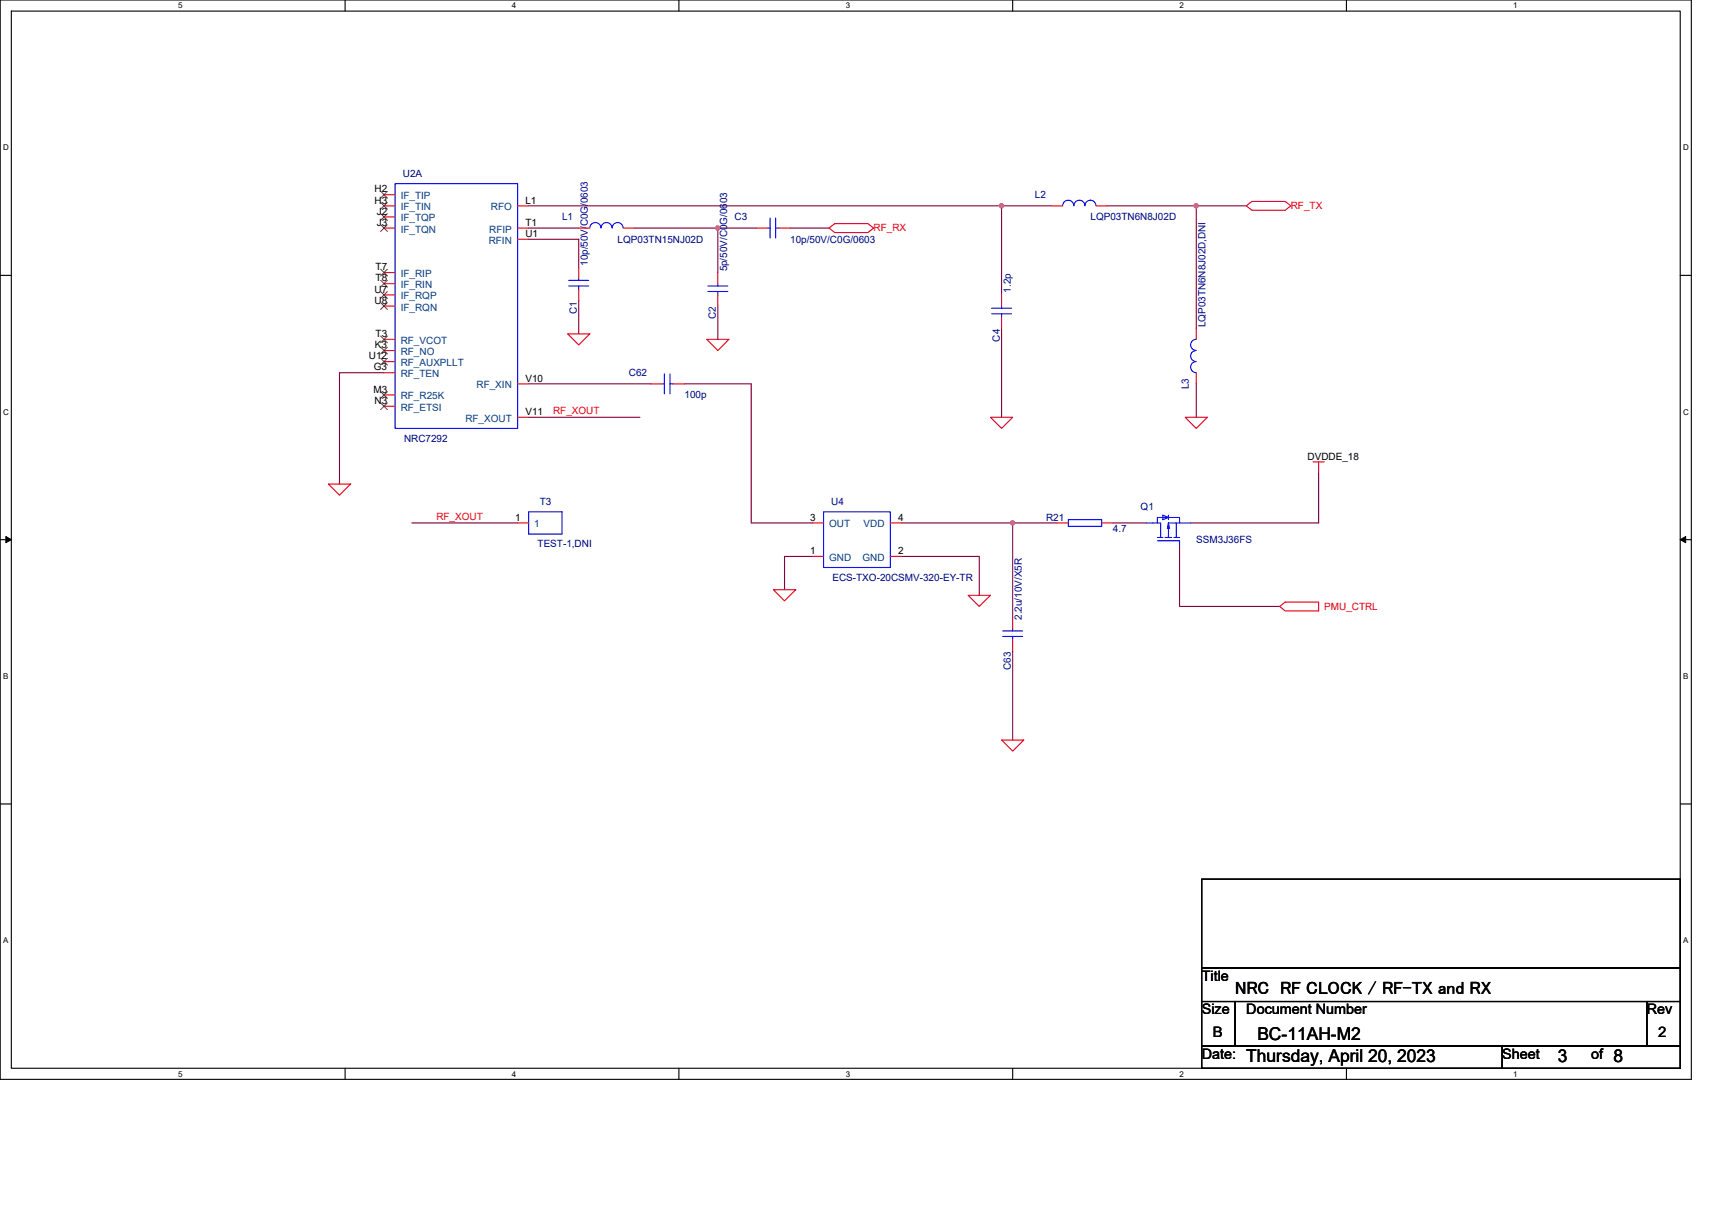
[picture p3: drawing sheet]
<svg xmlns="http://www.w3.org/2000/svg" width="297mm" height="210mm" viewBox="0 0 297 210" stroke-linecap="round" stroke-linejoin="round" font-family="sans-serif">
<path d="M0 0h293.5v187.2h-293.5zM2 1.9h289.5v183.4h-289.5z" fill="none" stroke="#000" stroke-width=".19"/>
<g fill="#fff">
<path d="M30.9 .2h.8v1.6h-.8z"/>
<path d="M30.9 185.5h.8v1.6h-.8z"/>
</g>
<path d="M59.9 0v1.9M59.9 185.3v1.9" fill="none" stroke="#000" stroke-width=".19"/>
<g fill="#fff">
<path d="M88.8 .2h.8v1.6h-.8z"/>
<path d="M88.8 185.5h.8v1.6h-.8z"/>
</g>
<path d="M117.8 0v1.9M117.8 185.3v1.9" fill="none" stroke="#000" stroke-width=".19"/>
<g fill="#fff">
<path d="M146.7 .2h.8v1.6h-.8z"/>
<path d="M146.7 185.5h.8v1.6h-.8z"/>
</g>
<path d="M175.7 0v1.9M175.7 185.3v1.9" fill="none" stroke="#000" stroke-width=".19"/>
<g fill="#fff">
<path d="M204.7 .2h.7v1.6h-.7z"/>
<path d="M204.7 185.5h.7v1.6h-.7z"/>
</g>
<path d="M233.6 0v1.9M233.6 185.3v1.9" fill="none" stroke="#000" stroke-width=".19"/>
<g fill="#fff">
<path d="M262.6 .2h.7v1.6h-.7z"/>
<path d="M262.6 185.5h.7v1.6h-.7z"/>
<path d="M.5 24.8h1v1.6h-1z"/>
<path d="M292 24.8h1v1.6h-1z"/>
<path d="M.5 70.7h1v1.5h-1z"/>
<path d="M292 70.7h1v1.5h-1z"/>
</g>
<path d="M0 47.8h2M291.5 47.8h2" fill="none" stroke="#000" stroke-width=".19"/>
<g fill="#fff">
<path d="M.5 116.5h.9v1.6h-.9z"/>
<path d="M292 116.5h.9v1.6h-.9z"/>
</g>
<path d="M0 93.6h2M291.5 93.6h2" fill="none" stroke="#000" stroke-width=".19"/>
<path d="M1 93.1l1 .5-1 .5zM291.5 93.6l1-.5v1z" fill="#000" stroke="#000" stroke-width=".17"/>
<g fill="#fff">
<path d="M.5 162.4h.9v1.5h-.9z"/>
<path d="M292 162.4h.9v1.5h-.9z"/>
</g>
<path d="M0 139.5h2M291.5 139.5h2M208.5 152.5h83v15.4h-83zM208.5 167.9h83v5.8h-83zM208.5 173.7h5.8v7.8h-5.8zM214.3 173.7h71.4v7.8h-71.4zM285.7 173.7h5.8v7.8h-5.8zM208.5 181.5h52.1v3.8h-52.1zM260.6 181.5h30.9v3.8h-30.9z" fill="none" stroke="#000" stroke-width=".19"/>
<g fill="none" stroke="#800040" stroke-width=".19">
<path d="M91.7 35.7h82.1M91.7 39.6h8.7M110.1 39.6h14.4M124.5 39.6v7.7M124.5 39.6h6.8M137.1 39.6h6.7M173.8 35.7h8.7M173.8 35.7v15.5M192.1 35.7h15.5M207.6 35.7v21.2M207.6 35.7h8.6M91.7 41.5h8.7v4.8"/>
<path d="M100.4 52.1v5.8M124.5 53.1v5.8M173.8 56.9v15.5M66.6 64.7h-7.7v19.3M91.7 72.4h19.3M91.7 66.6h21.3M118.8 66.6h11.5v24.1h10.6M207.6 66.6v5.8M71.5 90.7h18.3M140.9 96.5h-4.8v5.8M156.4 96.5h13.5v6.8M156.4 90.7h19.3"/>
<path d="M175.7 90.7h7.7M175.7 90.7v16.4M193.1 90.7h5.8M204.7 94.6v10.6h17.3M228.8 82v8.7h-22.2M175.7 112.9v15.5"/>
</g>
<g fill="#f0f" stroke="#f0f" stroke-width=".19">
<circle cx="173.8" cy="35.7" r=".38"/>
<circle cx="124.5" cy="39.6" r=".38"/>
<circle cx="207.5" cy="35.7" r=".38"/>
<circle cx="175.7" cy="90.7" r=".38"/>
</g>
<g fill="none" stroke="#f00" stroke-width=".19">
<path d="M66.6 33.8h2M66.6 35.7h2M66.6 37.6h2M66.6 39.6h2M89.8 35.7h1.9M89.8 39.6h1.9M100.4 39.6h1.9M108.1 39.6h2M131.3 39.6h1.9M135.2 39.6h1.9M143.8 39.6l1-.8h5.8l1 .8-1 .7h-5.8zM182.5 35.7h1.9"/>
<path d="M190.2 35.7h1.9M216.2 35.7l1-.8h5.8l1 .8-1 .8h-5.8zM66.6 47.3h2M66.6 49.2h2M66.6 51.2h2M66.6 53.1h2M66.6 58.9h2M89.8 41.5h1.9M98.5 57.9h3.8l-1.9 1.9zM100.4 46.3v2M100.4 50.2v1.9M122.6 58.9h3.9l-2 1.9z"/>
<path d="M124.5 47.3v1.9M124.5 51.2v1.9M173.8 51.2v1.9M173.8 55v1.9M207.6 56.9v2M66.6 60.8h2M66.6 62.7h2M66.6 64.7h2M66.6 68.5h2M66.6 70.5h2M89.8 66.6h1.9M89.8 72.4h1.9"/>
<path d="M113 66.6h1.9M116.8 66.6h2M171.8 72.4h3.9l-1.9 1.9zM205.6 72.4h3.9l-1.9 1.9zM207.6 64.7v1.9M57 84h3.9l-2 1.9zM89.8 90.7h1.9M140.9 96.5h2M140.9 90.7h2M154.5 96.5h1.9M154.5 90.7h1.9M183.4 90.7h2"/>
<path d="M191.2 90.7h1.9M198.9 90.7h.1M204.7 94.6h.1M206.6 90.7h.1M227.8 80.1h2M228.8 80.1v1.9M134.2 102.3h3.9l-2 1.9zM168 103.3h3.8l-1.9 1.9zM175.7 107.1v2M175.7 111v1.9M222 105.2l1-.8h5.8v1.6h-5.8zM173.8 128.4h3.8l-1.9 1.9z"/>
</g>
<g fill="none" stroke="#00f" stroke-width=".19">
<path d="M68.6 31.9h21.2v42.4h-21.2zM102.3 39.5a.97 .97 0 0 1 1-.9 .97 .97 0 0 1 1 .9 .95 .95 0 0 1 .9-.9 .95 .95 0 0 1 1 .9M108.1 39.5a.95 .95 0 0 0-.9-.9 .95 .95 0 0 0-1 .9M133.2 39.6h.4M133.6 37.8v3.5M134.6 39.6h.6M134.6 37.8v3.5M184.4 35.7a.96 .96 0 0 1 .9-1 .96 .96 0 0 1 1 1M190.2 35.7a.96 .96 0 0 0-1-1 .96 .96 0 0 0-1 1 .95 .95 0 0 0-.9-1 .95 .95 0 0 0-1 1M98.7 49.6h3.4M98.7 48.6h3.4M100.4 48.3v.3"/>
<path d="M100.4 49.6v.6M122.8 50.6h3.5M122.8 49.6h3.5M124.5 49.2v.4M124.5 50.6v.6M172 54.4h3.5M172 53.5h3.5M173.8 53.1v.4M173.8 54.4v.6M207.5 58.9a.96 .96 0 0 0-.9 .9 .96 .96 0 0 0 .9 1M114.9 66.6h.4M115.3 64.9v3.4"/>
<path d="M116.2 66.6h.6M116.2 64.9v3.4M207.5 60.8a.95 .95 0 0 0-.9 1 .95 .95 0 0 0 .9 .9 .96 .96 0 0 0-.9 1 .96 .96 0 0 0 .9 .9M91.7 88.8h5.8v3.8h-5.8zM142.9 88.8h11.6v9.6h-11.6zM185.4 90.1h5.8v1.2h-5.8zM198.9 90.7h2.5v2.5M200.8 93.8h3.9v.8M200.8 90.7v-.9h3.9v.9M200.8 93.2h1M201.8 89.4l.9 .4-.9 .3zM202.1 93.2h1.2"/>
<path d="M202.7 90.7v2.5M202.7 90.7l.2 1M202.7 90.7h3.9M202.7 90.7l-.2 1M202.7 89.4v.7M203.7 93.2h1M204.1 90.7v2.5M174 110.4h3.4M174 109.5h3.4M175.7 109.1v.4M175.7 110.4v.6"/>
</g>
<g fill="none" stroke="#804000" stroke-width=".17">
<path d="M66.1 33.2l1.1 1.2M66.1 35.1l1.1 1.2M66.1 37.1l1.1 1.1M66.1 39l1.1 1.2M67.2 33.2l-1.2 1.2M67.2 35.1l-1.2 1.2M67.2 37.1l-1.2 1.1M67.2 39l-1.2 1.2M66.1 46.7l1.1 1.2M66.1 48.6l1.1 1.2M66.1 50.6l1.1 1.2M66.1 52.5l1.1 1.2"/>
<path d="M66.1 58.3l1.1 1.2M67.2 46.7l-1.2 1.2M67.2 48.6l-1.2 1.2M67.2 50.6l-1.2 1.2M67.2 52.5l-1.2 1.2M67.2 58.3l-1.2 1.2M66.1 60.2l1.1 1.2M66.1 62.2l1.1 1.1M66.1 67.9l1.1 1.2M66.1 69.9l1.1 1.2M67.2 60.2l-1.2 1.2M67.2 62.2l-1.2 1.1"/>
<path d="M67.2 67.9l-1.2 1.2M67.2 69.9l-1.2 1.2"/>
</g>
<g font-size="3.1">
<text x="214.3" y="172.5">NRC RF CLOCK / RF-TX and RX</text>
<text x="216.2" y="184.2">Thursday, April 20, 2023</text>
<text x="218.2" y="180.3">BC-11AH-M2</text>
<text x="270.3" y="184.2">3</text>
<text x="279.9" y="184.2">8</text>
</g>
<g font-size="2.5">
<text x="208.5" y="170.2">Title</text>
<text x="208.5" y="176">Size</text>
<text x="210.5" y="179.8">B</text>
<text x="216.2" y="176">Document Number</text>
<text x="285.7" y="176">Rev</text>
<text x="287.7" y="179.8">2</text>
<text x="208.5" y="183.7">Date:</text>
<text x="260.6" y="183.7">Sheet</text>
<text x="276.1" y="183.7">of</text>
</g>
<g font-size="1.7">
<text x="65" y="33.4">H2</text>
<text x="65" y="35.3">H3</text>
<text x="91.2" y="35.3">L1</text>
<text x="65.4" y="37.2">J2</text>
<text x="65.4" y="39.2">J3</text>
<text x="91.2" y="39.2">T1</text>
<text x="91.2" y="41.1">U1</text>
<text x="65.2" y="46.9">T7</text>
<text x="65" y="50.8">U7</text>
<text x="65" y="52.7">U8</text>
<text x="65.2" y="48.8">T8</text>
<text x="65.2" y="58.5">T3</text>
<text x="64" y="62.3">U12</text>
<text x="64.9" y="64.3">G3</text>
<text x="65.1" y="60.4">K3</text>
<text x="64.8" y="68.1">M3</text>
<text x="65" y="70.1">N3</text>
<text x="91.2" y="72">V11</text>
<text x="91.2" y="66.2">V10</text>
<text x="226.9" y="79.7">DVDDE_18</text>
<text x="89.4" y="90.3">1</text>
<text x="140.6" y="90.3">3</text>
<text x="155.8" y="90.3">4</text>
<text x="140.6" y="96.1">1</text>
<text x="155.8" y="96.1">2</text>
</g>
<g font-size="1.7" fill="#004080">
<text x="69.5" y="34.6">IF_TIP</text>
<text x="69.5" y="36.5">IF_TIN</text>
<text x="69.5" y="38.4">IF_TQP</text>
<text x="69.5" y="40.3">IF_TQN</text>
<text x="84.9" y="40.3">RFIP</text>
<text x="85.2" y="36.5">RFO</text>
<text x="84.8" y="42.3">RFIN</text>
<text x="69.5" y="48.1">IF_RIP</text>
<text x="69.5" y="50">IF_RIN</text>
<text x="69.5" y="51.9">IF_RQP</text>
<text x="69.5" y="53.9">IF_RQN</text>
<text x="69.5" y="59.6">RF_VCOT</text>
<text x="69.5" y="61.6">RF_NO</text>
<text x="69.5" y="63.5">RF_AUXPLLT</text>
<text x="69.5" y="65.4">RF_TEN</text>
<text x="69.5" y="69.3">RF_R25K</text>
<text x="69.5" y="71.2">RF_ETSI</text>
<text x="82.7" y="67.4">RF_XIN</text>
<text x="80.7" y="73.2">RF_XOUT</text>
<text x="92.7" y="91.5">1</text>
<text x="143.9" y="91.5">OUT</text>
<text x="149.8" y="91.5">VDD</text>
<text x="143.9" y="97.3">GND</text>
<text x="149.6" y="97.3">GND</text>
</g>
<g font-size="1.7" fill="#000080">
<text x="69.9" y="30.7">U2A</text>
<text x="179.6" y="34.4">L2</text>
<text x="97.5" y="38.2">L1</text>
<text x="127.4" y="38.2">C3</text>
<text x="189.2" y="38.2">LQP03TN6N8J02D</text>
<text x="102" y="46.1" transform="rotate(-90 102 46.1)">10p/50V/C0G/0603</text>
<text x="107.2" y="42.1">LQP03TN15NJ02D</text>
<text x="126.1" y="47.1" transform="rotate(-90 126.1 47.1)">5p/50V/C0G/0603</text>
<text x="137.1" y="42.1">10p/50V/C0G/0603</text>
<text x="175.4" y="50.8" transform="rotate(-90 175.4 50.8)">1.2p</text>
<text x="100.1" y="54.4" transform="rotate(-90 100.1 54.4)">C1</text>
<text x="124.2" y="55.4" transform="rotate(-90 124.2 55.4)">C2</text>
<text x="173.5" y="59.3" transform="rotate(-90 173.5 59.3)">C4</text>
<text x="209.2" y="56.7" transform="rotate(-90 209.2 56.7)">LQP03TN6N8J02D,DNI</text>
<text x="109.1" y="65.2">C62</text>
<text x="118.8" y="69.1">100p</text>
<text x="206.3" y="67.6" transform="rotate(-90 206.3 67.6)">L3</text>
<text x="70.1" y="76.6">NRC7292</text>
<text x="93.7" y="87.6">T3</text>
<text x="144.2" y="87.6">U4</text>
<text x="197.9" y="88.4">Q1</text>
<text x="93.3" y="95">TEST-1,DNI</text>
<text x="181.5" y="90.3">R21</text>
<text x="193.1" y="92.3">4.7</text>
<text x="207.6" y="94.2">SSM3J36FS</text>
<text x="144.4" y="100.8">ECS-TXO-20CSMV-320-EY-TR</text>
<text x="177.3" y="107.5" transform="rotate(-90 177.3 107.5)">2.2u/10V/X5R</text>
<text x="175.4" y="116.2" transform="rotate(-90 175.4 116.2)">C63</text>
</g>
<g font-size="1.7" fill="#f00">
<text x="151.6" y="40.2">RF_RX</text>
<text x="224" y="36.3">RF_TX</text>
<text x="96" y="71.9">RF_XOUT</text>
<text x="75.7" y="90.2">RF_XOUT</text>
<text x="229.8" y="105.8">PMU_CTRL</text>
</g>
<g font-size="1.4">
<text x="30.9" y="1.5">5</text>
<text x="88.8" y="1.5">4</text>
<text x="146.7" y="1.5">3</text>
<text x="204.7" y="1.5">2</text>
<text x="262.6" y="1.5">1</text>
<text x=".5" y="26.1">D</text>
<text x="292" y="26.1">D</text>
<text x=".5" y="71.9">C</text>
<text x="292" y="71.9">C</text>
<text x=".5" y="117.8">B</text>
<text x="292" y="117.8">B</text>
<text x=".5" y="163.6">A</text>
<text x="292" y="163.6">A</text>
<text x="30.9" y="186.8">5</text>
<text x="88.8" y="186.8">4</text>
<text x="146.7" y="186.8">3</text>
<text x="204.7" y="186.8">2</text>
<text x="262.6" y="186.8">1</text>
</g>
</svg>
